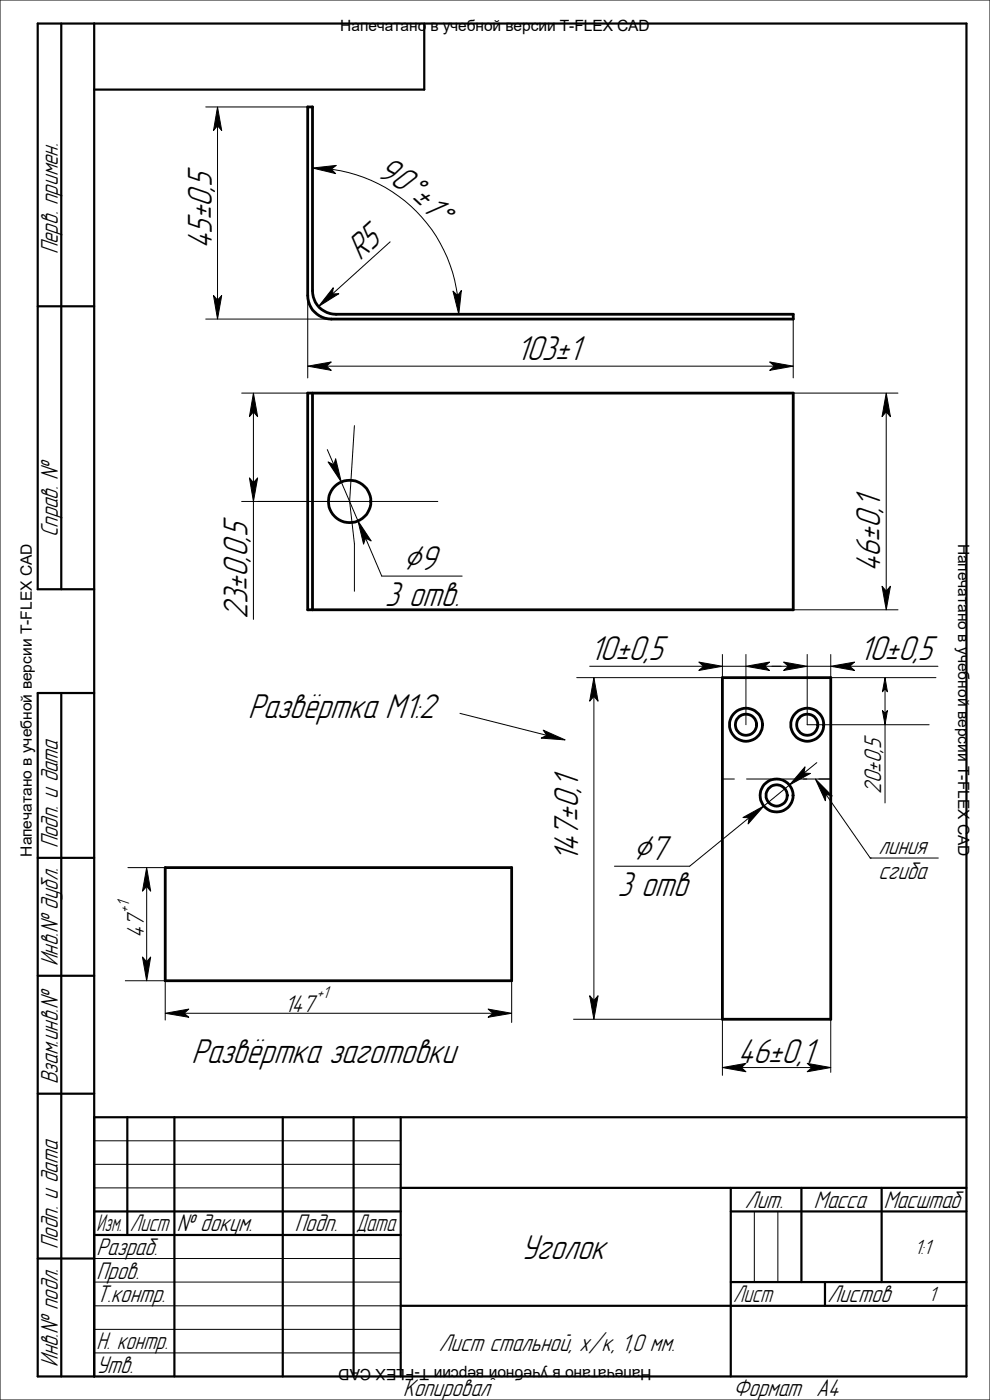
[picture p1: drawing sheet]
<svg xmlns="http://www.w3.org/2000/svg" width="210mm" height="297mm" viewBox="0 0 210 297" stroke-linecap="round" stroke-linejoin="round" font-family="sans-serif">
<g fill="none" stroke="#000" stroke-width=".59">
<path d="M65.3 22.7h1v39a4.9 4.9 0 0 0 5 5h97v1h-98a5.1 5.1 0 0 1-5-5zM65.3 83.4h103v46h-103zM66.3 83.4v46M153.2 143.8h23v72.4h-23zM35.1 184.1h73.4v24h-73.4z"/>
<circle cx="74.2" cy="106.4" r="4.5"/>
<circle cx="158.2" cy="153.8" r="2.24"/>
<circle cx="158.3" cy="153.7" r="3.5"/>
<circle cx="171.2" cy="153.8" r="2.24"/>
<circle cx="171.3" cy="153.7" r="3.5"/>
<circle cx="164.7" cy="168.8" r="3.5"/>
<circle cx="164.8" cy="168.7" r="2.25"/>
</g>
<g fill="none" stroke="#000" stroke-width=".21">
<path d="M0 0h210v297h-210zM43.6 22.7h22.7v15.4M46.1 26.7v37M70.3 35.9a31.1 31.1 0 0 1 26.8 26.8M82.8 51.3l-12.3 11.1M43.6 67.7h26.7M65.3 62.7v17.5M69.3 77.7h95M71.3 66.7h28.5M168.3 67.7v12.5M51.3 83.4h14M53.8 87.4v15"/>
<path d="M69.4 95.4l1.4 3.2M75.2 90.3l-1 16.1 1 9v10M168.3 83.4h22.2M188 87.4v38M51.3 106.4h41.6M53.8 106.4v25M72.4 102.2l3.5 8.3M77.6 114.2l3.4 8h17M153.2 138.9v4.9h-30.9M158.2 138.9v14.9M168.3 129.4h22.2M171.2 138.9v14.9h25.9"/>
<path d="M176.2 138.9v4.9h22.3M97.6 151.3l18.4 4.7M125.1 141.4h24.2M126 147.7v64.6M153.2 141.4h5M162.3 141.4h5M171.2 141.4h5M180.3 141.4h18.7M187.7 146.1v5.2M187.7 153.8v16.5M153.2 165.3h2.6M158.4 165.3h5.1"/>
<path d="M158.9 173.5l-12.6 10.3h-16M166 165.3h10.2M167.5 166.5l-5.4 4.5M173.3 161.8l-2.7 2.2M175.2 168.5l9.4 13.5M27.1 184.1h8M31.1 188v16M184.6 182h.1M184.6 182h14.5M26.6 208.1h8.5v8.3M39.1 215h65.5M108.5 208.1v8.8"/>
<path d="M121.7 216.2h31.5v11.9M176.2 216.2v11.3M157.3 226.5h15M20 252h65M20 242h65M20 247h65M160 257v15M165 257v15M20 277h65M20 267h65M20 272h65M155 277h50"/>
<path d="M20 282h65M20 287h65"/>
</g>
<g fill="#000" stroke="#000" stroke-width=".21">
<path d="M46.1 22.7l.9 5-.9-1-.8 1z" fill-rule="evenodd"/>
<path d="M66.3 35.6l5-.5-1 .8 .9 .9z" fill-rule="evenodd"/>
<path d="M45.3 62.7l.8 1 .9-1-.9 5z" fill-rule="evenodd"/>
<path d="M65.3 77.7l5-.9-1 .9 1 .9z" fill-rule="evenodd"/>
<path d="M70.7 61l-.2 1.4 1.4-.1-4.3 2.7z" fill-rule="evenodd"/>
<path d="M96.1 61.8l1 .9 .8-1.1-.6 5.1z" fill-rule="evenodd"/>
<path d="M163.3 76.8l5 .9-5 .9 1-.9z" fill-rule="evenodd"/>
<path d="M53.8 83.4l.9 5-.9-1-.9 1z" fill-rule="evenodd"/>
<path d="M69.6 98l1.2 .6 .4-1.3 1.2 4.9z" fill-rule="evenodd"/>
<path d="M188 83.4l.9 5-.9-1-.9 1z" fill-rule="evenodd"/>
<path d="M52.9 101.4l.9 1 .9-1-.9 5z" fill-rule="evenodd"/>
<path d="M75.9 110.5l2.8 4.3-1.1-.6-.5 1.2z" fill-rule="evenodd"/>
<path d="M187.1 124.4l.9 1 .9-1-.9 5z" fill-rule="evenodd"/>
<path d="M115.2 154.9l4.7 2.1-5.1-.4 1.2-.6z" fill-rule="evenodd"/>
<path d="M126 143.8l.9 5-.9-1.1-.9 1.1z" fill-rule="evenodd"/>
<path d="M148.3 140.5l4.9 .9-4.9 .8 1-.8z" fill-rule="evenodd"/>
<path d="M158.2 141.4l5-.9-.9 .9 .9 .8z" fill-rule="evenodd"/>
<path d="M166.2 140.5l5 .9-5 .8 1.1-.8z" fill-rule="evenodd"/>
<path d="M176.2 141.4l5.1-.9-1 .9 1 .8z" fill-rule="evenodd"/>
<path d="M187.2 150.7l.5 .6 .6-.6-.6 3.1z" fill-rule="evenodd"/>
<path d="M187.7 143.8l.6 3-.6-.7-.5 .7z" fill-rule="evenodd"/>
<path d="M157.6 173.4l4.5-2.4-3.4 3.8 .2-1.3z" fill-rule="evenodd"/>
<path d="M170.8 162.7l-.2 1.3 1.3 .1-4.4 2.4z" fill-rule="evenodd"/>
<path d="M173 165.3l3.5 3.6-1.3-.4-.1 1.4z" fill-rule="evenodd"/>
<path d="M31.1 184.1l.9 5-.9-1.1-.9 1.1z" fill-rule="evenodd"/>
<path d="M30.2 203l.9 1 .9-1-.9 5.1z" fill-rule="evenodd"/>
<path d="M35.1 215l4.9-.9-.9 .9 .9 .8z" fill-rule="evenodd"/>
<path d="M103.5 214.1l5 .9-5 .8 1.1-.8z" fill-rule="evenodd"/>
<path d="M125.1 211.2l.9 1.1 .9-1.1-.9 5z" fill-rule="evenodd"/>
<path d="M153.2 226.5l5-.9-.9 .9 .9 .9z" fill-rule="evenodd"/>
<path d="M171.2 225.6l5 .9-5 .9 1.1-.9z" fill-rule="evenodd"/>
</g>
<g fill="none" stroke="#000" stroke-width=".47">
<path d="M13 5v120M20 5v287M90 5v14h-70M8 65h12M20 125h-12v-120h197v287h-197v-145h12M13 147v145M8 182h12M8 207h12M8 232h12M20 237h185M27 237v25M37 237v55"/>
<path d="M60 237v55M75 237v55M85 237v55M20 257h65M85 252h120M155 257h50M155 252v40M170 252v20M187 252v20M8 267h12M20 262h65M85 277h120"/>
<path d="M155 272h50M175 272v5"/>
</g>
<g font-size="7.7">
<text x="85.4" y="40.6" transform="rotate(38 85.4 40.6)">w</text>
<text x="90.8" y="45.7" transform="rotate(51 90.8 45.7)">w</text>
<text x="85.5" y="120.9">B</text>
<text x="134.3" y="182.5">B</text>
</g>
<g font-size="6.8">
<text x="79.6" y="37.3" transform="rotate(27 79.6 37.3)">9</text>
<text x="82.6" y="38.8" transform="rotate(33 82.6 38.8)">0</text>
<text x="87.1" y="42" transform="rotate(43 87.1 42)">±</text>
<text x="89.3" y="44.1" transform="rotate(47 89.3 44.1)">1</text>
<text x="44.9" y="52.8" transform="rotate(-90 44.9 52.8)">45±0,5</text>
<text x="76.4" y="55.3" transform="rotate(-42 76.4 55.3)">R5</text>
<text x="109.5" y="76.4">103±1</text>
<text x="89" y="120.9">9</text>
<text x="186.7" y="121.3" transform="rotate(-90 186.7 121.3)">46±0,1</text>
<text x="52.5" y="131.4" transform="rotate(-90 52.5 131.4)">23±0,0,5</text>
<text x="81.7" y="128.5">3 отв.</text>
<text x="125.1" y="140.1">10±0,5</text>
<text x="182.2" y="140.1">10±0,5</text>
<text x="52.6" y="152.4">Развёртка М1:2</text>
<text x="122.7" y="183" transform="rotate(-90 122.7 183)">147±0,1</text>
<text x="137.8" y="182.5">7</text>
<text x="131" y="190">3 отв</text>
<text x="40.6" y="225.5">Развёртка заготовки</text>
<text x="156.5" y="225.6">46±0,1</text>
<text x="110.6" y="267">Уголок</text>
</g>
<g font-size="4.7">
<text x="12.2" y="54" transform="rotate(-90 12.2 54)">Перв. примен.</text>
<text x="12.2" y="114" transform="rotate(-90 12.2 114)">Справ. №</text>
<text x="186.9" y="168.4" transform="rotate(-90 186.9 168.4)">20±0,5</text>
<text x="12.2" y="180" transform="rotate(-90 12.2 180)">Подп. и дата</text>
<text x="186.4" y="181.1">линия</text>
<text x="186.4" y="186.4">сгиба</text>
<text x="30.5" y="199" transform="rotate(-90 30.5 199)">47</text>
<text x="12.2" y="205" transform="rotate(-90 12.2 205)">Инв.№ дубл.</text>
<text x="60.4" y="214.8">147</text>
<text x="12.2" y="230" transform="rotate(-90 12.2 230)">Взам.инв.№</text>
<text x="158" y="256.2">Лит.</text>
<text x="172.7" y="256.2">Масса</text>
<text x="187.5" y="256.2">Масштаб</text>
<text x="27.5" y="261.2">Лист</text>
<text x="37.5" y="261.2">№ докум.</text>
<text x="62.5" y="261.2">Подп.</text>
<text x="75.5" y="261.2">Дата</text>
<text x="12.2" y="265" transform="rotate(-90 12.2 265)">Подп. и дата</text>
<text x="20.5" y="266.3">Разраб.</text>
<text x="20.5" y="271.3">Пров.</text>
<text x="20.5" y="276.3">Т.контр.</text>
<text x="155.5" y="276.3">Лист</text>
<text x="175.5" y="276.3">Листов</text>
<text x="20.5" y="286.3">Н. контр.</text>
<text x="93.1" y="286.6">Лист стальной, х/к, 1,0 мм.</text>
<text x="12.2" y="290" transform="rotate(-90 12.2 290)">Инв.№ подл.</text>
<text x="20.5" y="291.3">Утв.</text>
<text x="85.5" y="296.2">Копировал</text>
<text x="155.5" y="296.2">Формат</text>
<text x="173.1" y="296.2">A4</text>
</g>
<text font-size="4.6" x="20.5" y="261.2">Изм.</text>
<g font-size="4.1">
<text x="194" y="266">1:1</text>
<text x="197" y="276">1</text>
</g>
<g font-size="3.3">
<text x="72.2" y="6.6">Напечатано в учебной версии T-FLEX CAD</text>
<text x="203.3" y="115.3" transform="rotate(90 203.3 115.3)">Напечатано в учебной версии T-FLEX CAD</text>
<text x="6.7" y="181.7" transform="rotate(-90 6.7 181.7)">Напечатано в учебной версии T-FLEX CAD</text>
<text x="27.4" y="193.6" transform="rotate(-90 27.4 193.6)">+1</text>
<text x="67.2" y="211.7">+1</text>
<text x="138.2" y="290.4" transform="rotate(-180 138.2 290.4)">Напечатано в учебной версии T-FLEX CAD</text>
</g>
</svg>
